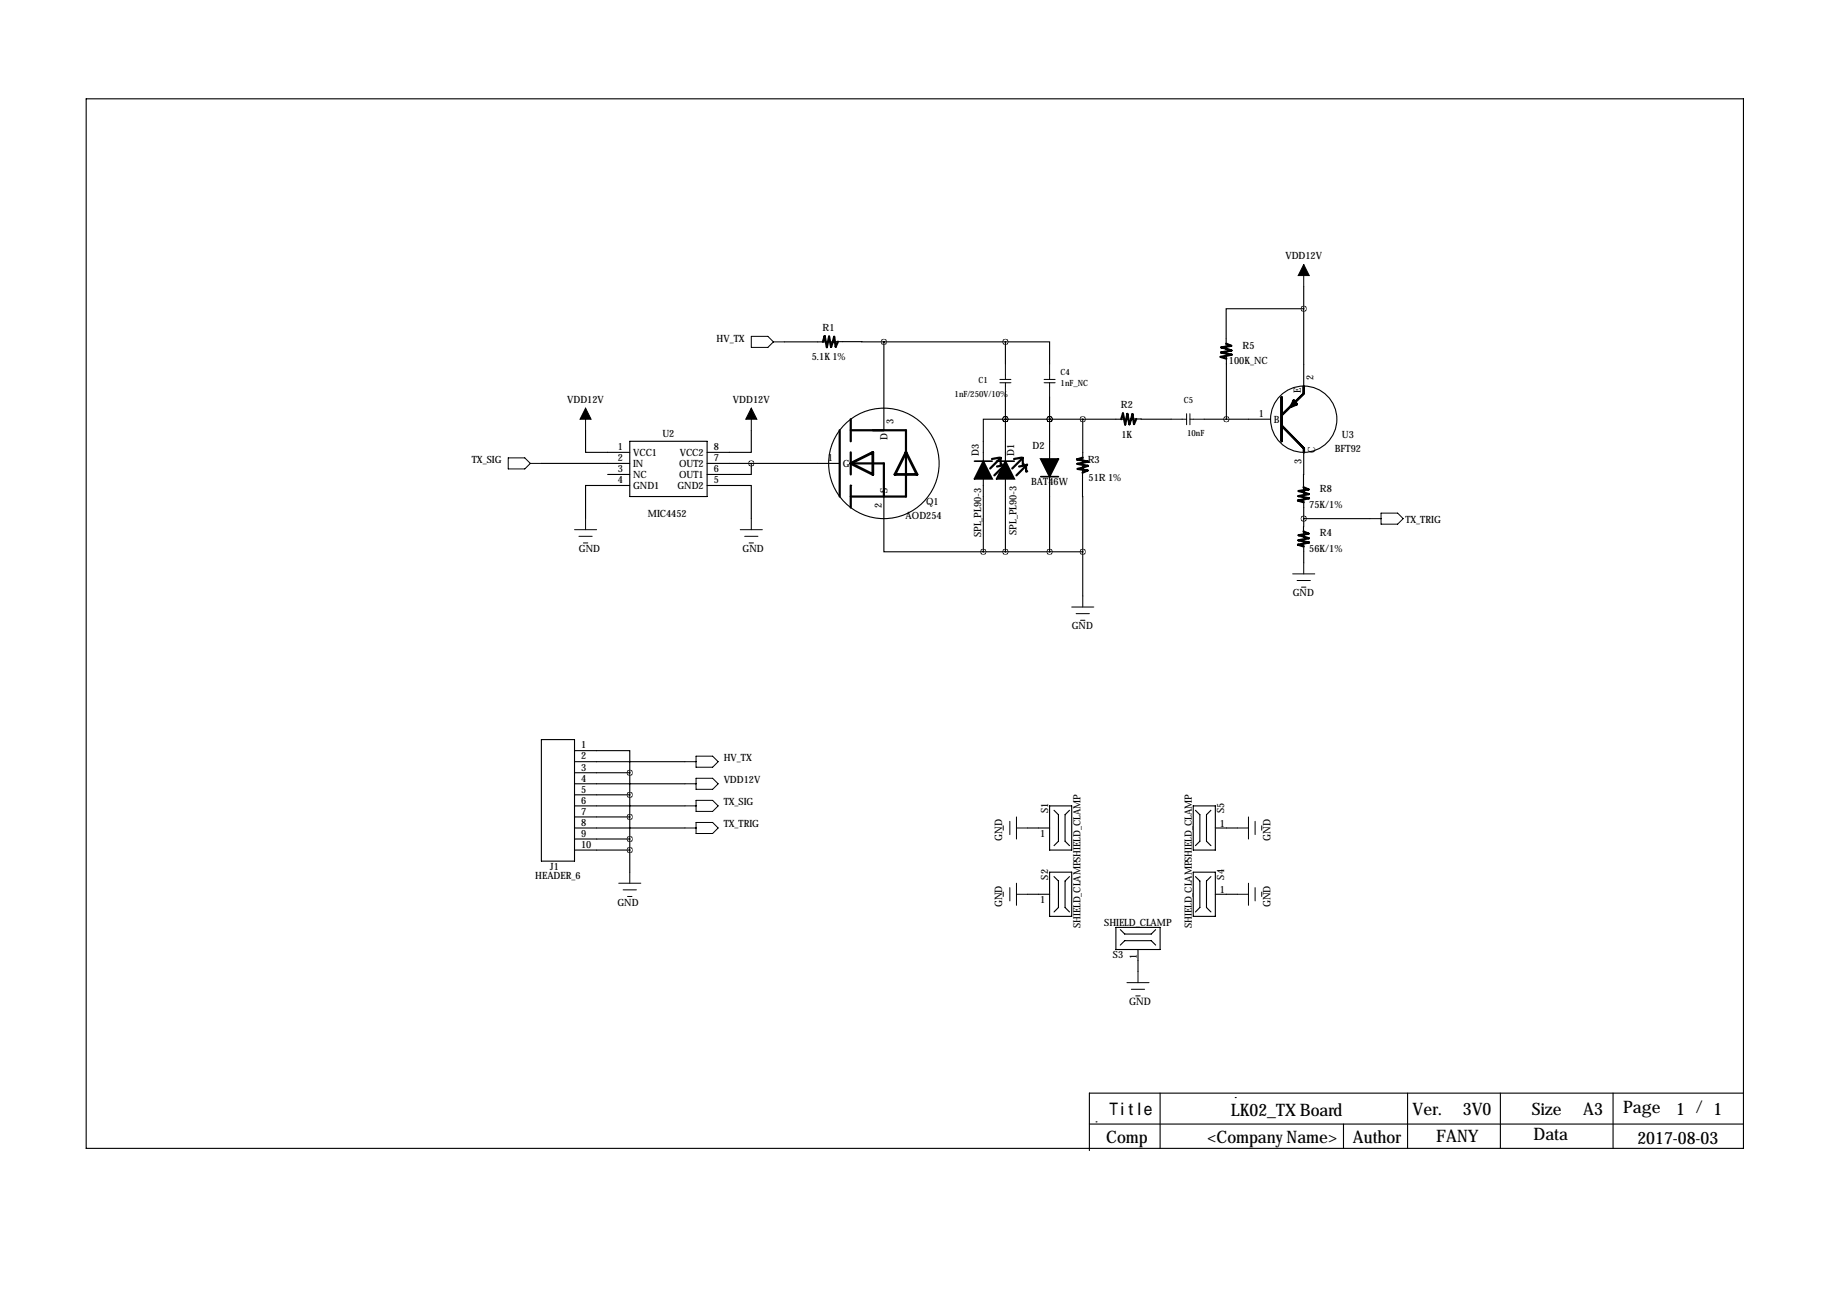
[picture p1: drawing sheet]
<svg xmlns="http://www.w3.org/2000/svg" width="419mm" height="297mm" viewBox="0 0 419 297" stroke-linecap="round" stroke-linejoin="round" font-family="sans-serif">
<g fill="none" stroke="#000" stroke-width=".25">
<path d="M19.8 22.7h381v241.3h-381zM180.3 78.6h10.2M191.2 78.5l12 .1M203.2 78.6h27.9M203.2 78.6v20.3M231.1 78.6h10.2v5.1M231.1 78.6v5.1M299.7 71h-17.8v9.4M299.7 65.9v22.9M134.6 98.9v5.1h10.2M172.7 98.9v5.1h-10.1M231.1 96.4h.1"/>
<path d="M231.1 96.4h-5v9.6M231.1 91.3v14.7M231.1 96.4h28M241.3 96.4h.1M241.3 91.3v14.2M248.9 96.4v10.1M259.8 96.3l9.4 .1M276.9 96.4h15.2M281.9 81.1v15.3M124.5 106.5h20.3M139.7 109.1h5.1M144.8 111.6h-10.2v7.6"/>
<path d="M144.8 101.5h17.8v12.7h-17.8zM162.6 111.6h10.1v7.6M162.6 106.5h30.4M172.7 106.5v2.6h-10.1M195.6 111.6h.1M203.2 114.2v12.7h22.9M226.1 110.1v16.8M231.1 110.1v16.8M241.3 109.6v17.3M248.9 107.3v19.6M299.7 104v9.4M299.7 119.2v4.4"/>
<path d="M299.7 114.2v5M299.7 119.2h15.3M226.1 126.9h22.8M248.9 126.9v10.1M299.7 124.3v5.1M124.5 170h7.6v28h-7.6zM132.1 172.6h12.7v5.1M132.1 175.1h25.4M132.1 177.7h12.7M144.8 177.7v22.8M132.1 180.2h25.4M132.1 182.7h12.7"/>
<path d="M132.1 185.3h25.4M132.1 187.8h12.7M132.1 190.4h25.4M132.1 192.9h12.7M132.1 195.4h12.7M236.2 190.4h5.1M241.3 185.3h5.1v10.1h-5.1zM242.3 186.3l1 1v6.1l-1 1M245.9 186.3l-1 1v6.1l1 1M274.3 185.3h5.1v10.1h-5.1zM274.8 186.3l1 1v6.1l-1 1M278.4 186.3l-1 1v6.1l1 1"/>
<path d="M279.4 190.4h5.1M236.2 205.6h5.1M241.3 200.5h5.1v10.2h-5.1zM242.3 201.5l1 1.1v6l-1 1.1M245.9 201.5l-1 1.1v6l1 1.1M256.5 213.2h10.2v5.1h-10.2zM257.6 213.7l1 1h6.1l1-1M257.6 217.3l1-1h6.1l1 1M261.6 218.3v5.1M274.3 200.5h5.1v10.2h-5.1zM274.8 201.5l1 1.1v6l-1 1.1M278.4 201.5l-1 1.1v6l1 1.1"/>
<path d="M279.4 205.6h5.1M250.4 258.4h150.4M252 257.9h.1M266.7 251.3v12.7M284 252.3h.1M308.9 258.4v5.6M323.6 251.3v12.7M344.9 251.3v12.7M370.8 251.3v12.7M400.8 251.3h-150.4v13.2"/>
<circle cx="299.7" cy="96.4" r="7.6"/>
<circle cx="203.2" cy="106.5" r="12.7"/>
</g>
<g fill="none" stroke="#000" stroke-width=".51">
<path d="M192.6 78.5l-.5 1.2-.3-2.3-.7 2.4-.5-2.4-.5 2.4-.5-2.5-.4 1.3M281.9 79l1.2 .5-2.3 .4 2.3 .7-2.4 .4 2.5 .5-2.6 .6 1.3 .4M193 98.9v15.3M195.6 96.4v5.1M195.6 98.9h12.7v15.3h-12.7M261.2 96.3l-.5 1.2-.4-2.3-.7 2.3-.4-2.3-.5 2.4-.5-2.5-.4 1.3M294.6 91.3v10.2M294.7 97.9l5 5.1M299.7 88.8v1.6M299.7 90.5l-5 4.9M195.6 104v5.1M195.6 111.6v5.1"/>
<path d="M195.6 106.5h7.6v7.7M229.8 105.2l-1.8 .3M230 105.4l-2.4 2.3M230 105.3l.1 1.4M230.1 106.7h.1M230.8 106.9v1.5M230.8 108.4h.1M230.9 106.9l-1.7 .4M231 106.9l-2.4 2.4M234.3 107.3l1.8-.5-2.4 2.5M234.8 105.2l-1.7 .3M235.1 105.3l.1 1.4"/>
<path d="M235.2 106.7h.1M235.2 105.3l-2.5 2.4M235.2 105.3l-.1 .1M235.9 106.9v1.5M235.9 108.4h.1M248.9 105.2l-1.3 .4 2.5 .5-2.4 .5 2.4 .5-2.3 .7 2.2 .4-1.1 .5M299.7 112l1.1 .5-2.2 .4 2.3 .7-2.4 .5 2.4 .5-2.5 .5 1.3 .4M299.8 103v1M299.7 122.2l1.1 .5-2.2 .3 2.3 .8-2.4 .4 2.4 .5-2.5 .5 1.3 .4"/>
</g>
<g fill="none" stroke="#000" stroke-width=".23">
<path d="M172.7 77.3h3.8l1.3 1.3-1.3 1.3h-3.8zM177.8 78.6h2.5M299.7 60.8v5.1M134.6 93.8v5.1M172.7 93.8v5.1M229.9 87.2h2.5M229.9 88h2.5M231.1 83.7v3.5M231.1 88v3.3M240 87.2h2.6M240 88h2.6M241.3 83.7v3.5"/>
<path d="M241.3 88v3.3M269.2 96.4h3.6M272.8 95.1v2.5M273.6 95.1v2.5M273.6 96.4h3.3M116.8 105.3h3.8l1.3 1.2-1.3 1.3h-3.8zM121.9 106.5h2.6M134.6 119.2v2.6M172.7 119.2v2.6M315 119.2h2.5M317.5 118h3.8l1.3 1.2-1.3 1.3h-3.8zM132.1 121.8h5.1"/>
<path d="M133.1 123.3h3M134.1 124.8h1M170.2 121.8h5.1M171.2 123.3h3M172.2 124.8h1M246.4 139.6h5.1M248.9 137v2.6M297.2 131.9h5.1M298.2 133.5h3M299.2 135h1M299.7 129.4v2.5M247.4 141.1h3"/>
<path d="M248.4 142.6h1M157.5 175.1h2.5M160 173.8h3.8l1.3 1.3-1.3 1.3h-3.8zM160 178.9h3.8l1.3 1.3-1.3 1.3h-3.8zM157.5 180.2h2.5M157.5 185.3h2.5M157.5 190.4h2.5M160 184h3.8l1.3 1.3-1.3 1.2h-3.8zM160 189.1h3.8l1.3 1.3-1.3 1.2h-3.8zM230.6 189.9v1M232.2 188.8v3.1M233.7 190.4h2.5"/>
<path d="M233.7 187.8v5.1M284.5 190.4h2.5M287 187.8v5.1M288.5 188.8v3.1M290.1 189.9v1M142.2 203.1h5.1M143.3 204.6h3M144.3 206.1h1M144.8 200.5v2.6M230.6 205.1v1M232.2 204.1v3M233.7 203.1v5"/>
<path d="M233.7 205.6h2.5M284.5 205.6h2.5M287 203.1v5M288.5 204.1v3M290.1 205.1v1M259.1 225.9h5.1M260.1 227.4h3M261.1 229h1M261.6 223.4v2.5"/>
</g>
<path d="M226.1 106l2 4.1h-4.1zM231.1 106l2.1 4.1h-4.1zM239.3 105.5h4l-2 4.1z" fill="#000" stroke="#000" stroke-width=".38"/>
<path d="M224 106h4.1M229.1 106h4.1M239.3 109.6h4" fill="none" stroke="#000" stroke-width=".38"/>
<path d="M297.4 92.1l.7 .8-1.3 .6zM195.6 106.5l5.1-2.5v5.1zM208.3 104l2.5 5.1h-5.1z" fill="none" stroke="#000" stroke-width=".63"/>
<path d="M299.7 60.8l1.3 2.6h-2.6zM134.6 93.8l1.3 2.6h-2.6zM172.7 93.8l1.3 2.6h-2.6z" fill="#000" stroke="#000" stroke-width=".23"/>
<path d="M231.1 78.6a.05 .05 0 0 0 .1 0 .05 .05 0 0 0-.1 0zM172.7 106.5a.05 .05 0 0 0 .1 0 .05 .05 0 0 0-.1 0zM231.1 96.4a.05 .05 0 0 0 .1 0 .05 .05 0 0 0-.1 0zM248.9 96.4a.05 .05 0 0 0 .1 0 .05 .05 0 0 0-.1 0zM144.7 177.7a.05 .05 0 0 0 .1 0 .05 .05 0 0 0-.1 0zM144.7 182.7a.05 .05 0 0 0 .1 0 .05 .05 0 0 0-.1 0zM144.7 187.8a.05 .05 0 0 0 .1 0 .05 .05 0 0 0-.1 0zM144.7 192.9a.05 .05 0 0 0 .1 0 .05 .05 0 0 0-.1 0zM144.7 195.4a.05 .05 0 0 0 .1 0 .05 .05 0 0 0-.1 0zM299.7 119.2a.05 .05 0 0 0 .1 0 .05 .05 0 0 0-.1 0zM299.7 71a.05 .05 0 0 0 .1 0 .05 .05 0 0 0-.1 0zM281.9 96.4a.05 .05 0 0 0 .1 0 .05 .05 0 0 0-.1 0zM248.9 126.9a.05 .05 0 0 0 .1 0 .05 .05 0 0 0-.1 0zM231.1 126.9a.05 .05 0 0 0 .1 0 .05 .05 0 0 0-.1 0zM231.1 96.4a.05 .05 0 0 0 .1 0 .05 .05 0 0 0-.1 0zM226 126.9a.05 .05 0 0 0 .1 0 .05 .05 0 0 0-.1 0z" fill="#000" stroke="#000" stroke-width="1.3"/>
<g font-size="4">
<text x="255.1" y="256.4">Title</text>
<text x="283" y="256.7">LK02_TX Board</text>
<text x="324.8" y="256.3">Ver.</text>
<text x="336.3" y="256.4">3V0</text>
<text x="352.2" y="256.3">Size</text>
<text x="364" y="256.4">A3</text>
<text x="373.1" y="255.8">Page</text>
<text x="385.4" y="256.3">1 / 1</text>
<text x="254.3" y="262.8">Comp</text>
<text x="277.6" y="262.7">&lt;Company Name&gt;</text>
<text x="311" y="262.8">Author</text>
<text x="330.2" y="262.5">FANY</text>
<text x="352.5" y="262.2">Data</text>
<text x="376.4" y="263">2017-08-03</text>
</g>
<g font-size="2.4">
<text x="230.4" y="193.4" transform="rotate(-90 230.4 193.4)">GND</text>
<text x="292.1" y="193.4" transform="rotate(-90 292.1 193.4)">GND</text>
<text x="230.4" y="208.6" transform="rotate(-90 230.4 208.6)">GND</text>
<text x="292.1" y="208.6" transform="rotate(-90 292.1 208.6)">GND</text>
<text x="259.6" y="231">GND</text>
</g>
<g font-size="2.3">
<text x="295.5" y="59.5">VDD12V</text>
<text x="189.1" y="76.1">R1</text>
<text x="164.7" y="78.6">HV_TX</text>
<text x="186.6" y="82.7">5.1K 1%</text>
<text x="282.5" y="83.7">100K_NC</text>
<text x="285.6" y="80.1">R5</text>
<text x="301.9" y="87.3" transform="rotate(-90 301.9 87.3)">2</text>
<text x="130.4" y="92.6">VDD12V</text>
<text x="168.5" y="92.6">VDD12V</text>
<text x="257.7" y="93.8">R2</text>
<text x="289.4" y="95.9">1</text>
<text x="299.1" y="90.5" transform="rotate(-90 299.1 90.5)">E</text>
<text x="152.3" y="100.4">U2</text>
<text x="204.1" y="101.3" transform="rotate(-90 204.1 101.3)">D</text>
<text x="205.4" y="97.4" transform="rotate(-90 205.4 97.4)">3</text>
<text x="257.8" y="100.6">1K</text>
<text x="292.9" y="97.2">B</text>
<text x="308.5" y="100.6">U3</text>
<text x="108.5" y="106.5">TX_SIG</text>
<text x="142.1" y="103.5">1</text>
<text x="142.1" y="106">2</text>
<text x="145.5" y="104.9">VCC1</text>
<text x="145.5" y="107.4">IN</text>
<text x="156.1" y="107.4">OUT2</text>
<text x="156.3" y="104.9">VCC2</text>
<text x="164.1" y="106">7</text>
<text x="164.1" y="103.5">8</text>
<text x="190.3" y="106">1</text>
<text x="193.8" y="107.4">G</text>
<text x="225.1" y="104.7" transform="rotate(-90 225.1 104.7)">D3</text>
<text x="233.2" y="104.7" transform="rotate(-90 233.2 104.7)">D1</text>
<text x="237.4" y="103.2">D2</text>
<text x="250.1" y="106.5">R3</text>
<text x="299.2" y="106.7" transform="rotate(-90 299.2 106.7)">3</text>
<text x="302.4" y="104.3" transform="rotate(-90 302.4 104.3)">C</text>
<text x="306.8" y="104">BFT92</text>
<text x="142.1" y="108.6">3</text>
<text x="142.1" y="111.1">4</text>
<text x="145.5" y="109.9">NC</text>
<text x="145.5" y="112.5">GND1</text>
<text x="155.7" y="112.5">GND2</text>
<text x="156.1" y="109.9">OUT1</text>
<text x="164.1" y="111.1">5</text>
<text x="164.1" y="108.6">6</text>
<text x="204.1" y="113.4" transform="rotate(-90 204.1 113.4)">S</text>
<text x="237.1" y="111.6">BAT46W</text>
<text x="250.2" y="110.6">51R 1%</text>
<text x="303.4" y="113.2">R8</text>
<text x="148.9" y="118.9">MIC4452</text>
<text x="202.7" y="116.9" transform="rotate(-90 202.7 116.9)">2</text>
<text x="208.2" y="119.4">AOD254</text>
<text x="212.9" y="116.2">Q1</text>
<text x="301" y="116.7">75K/1%</text>
<text x="225.6" y="123.5" transform="rotate(-90 225.6 123.5)">SPL_PL90-3</text>
<text x="233.7" y="123" transform="rotate(-90 233.7 123)">SPL_PL90-3</text>
<text x="303.4" y="123.3">R4</text>
<text x="323.1" y="120.3">TX_TRIG</text>
<text x="133.1" y="126.9">GND</text>
<text x="170.7" y="126.9">GND</text>
<text x="301" y="126.9">56K/1%</text>
<text x="297.2" y="137">GND</text>
<text x="246.4" y="144.6">GND</text>
<text x="133.6" y="172.1">1</text>
<text x="133.6" y="174.6">2</text>
<text x="133.6" y="177.2">3</text>
<text x="133.6" y="179.7">4</text>
<text x="166.4" y="174.9">HV_TX</text>
<text x="166.4" y="179.9">VDD12V</text>
<text x="133.6" y="182.2">5</text>
<text x="133.6" y="184.8">6</text>
<text x="166.4" y="185">TX_SIG</text>
<text x="133.6" y="187.3">7</text>
<text x="133.6" y="189.9">8</text>
<text x="166.4" y="190.1">TX_TRIG</text>
<text x="241" y="187" transform="rotate(-90 241 187)">S1</text>
<text x="280.4" y="190.1">1</text>
<text x="281.4" y="187" transform="rotate(-90 281.4 187)">S5</text>
<text x="133.6" y="192.4">9</text>
<text x="133.6" y="194.9">10</text>
<text x="239.1" y="192.3">1</text>
<text x="123.1" y="202">HEADER_6</text>
<text x="126.5" y="200">J1</text>
<text x="241" y="202.2" transform="rotate(-90 241 202.2)">S2</text>
<text x="281.4" y="202.2" transform="rotate(-90 281.4 202.2)">S4</text>
<text x="141.9" y="208.3">GND</text>
<text x="239.1" y="207.6">1</text>
<text x="280.4" y="205.3">1</text>
<text x="248.4" y="213.4" transform="rotate(-90 248.4 213.4)">SHIELD_CLAMPSHIELD_CLAMP</text>
<text x="253.8" y="212.9">SHIELD_CLAMP</text>
<text x="274" y="213.4" transform="rotate(-90 274 213.4)">SHIELD_CLAMPSHIELD_CLAMP</text>
<text x="255.9" y="220.3">S3</text>
<text x="261.4" y="220.5" transform="rotate(-90 261.4 220.5)">1</text>
</g>
<g font-size="2">
<text x="224.9" y="88.1">C1</text>
<text x="243.8" y="86.2">C4</text>
<text x="243.8" y="88.8">1nF_NC</text>
<text x="219.5" y="91.3">1nF/250V/10%</text>
<text x="272.2" y="92.7">C5</text>
<text x="272.9" y="100.3">10nF</text>
</g>
</svg>
